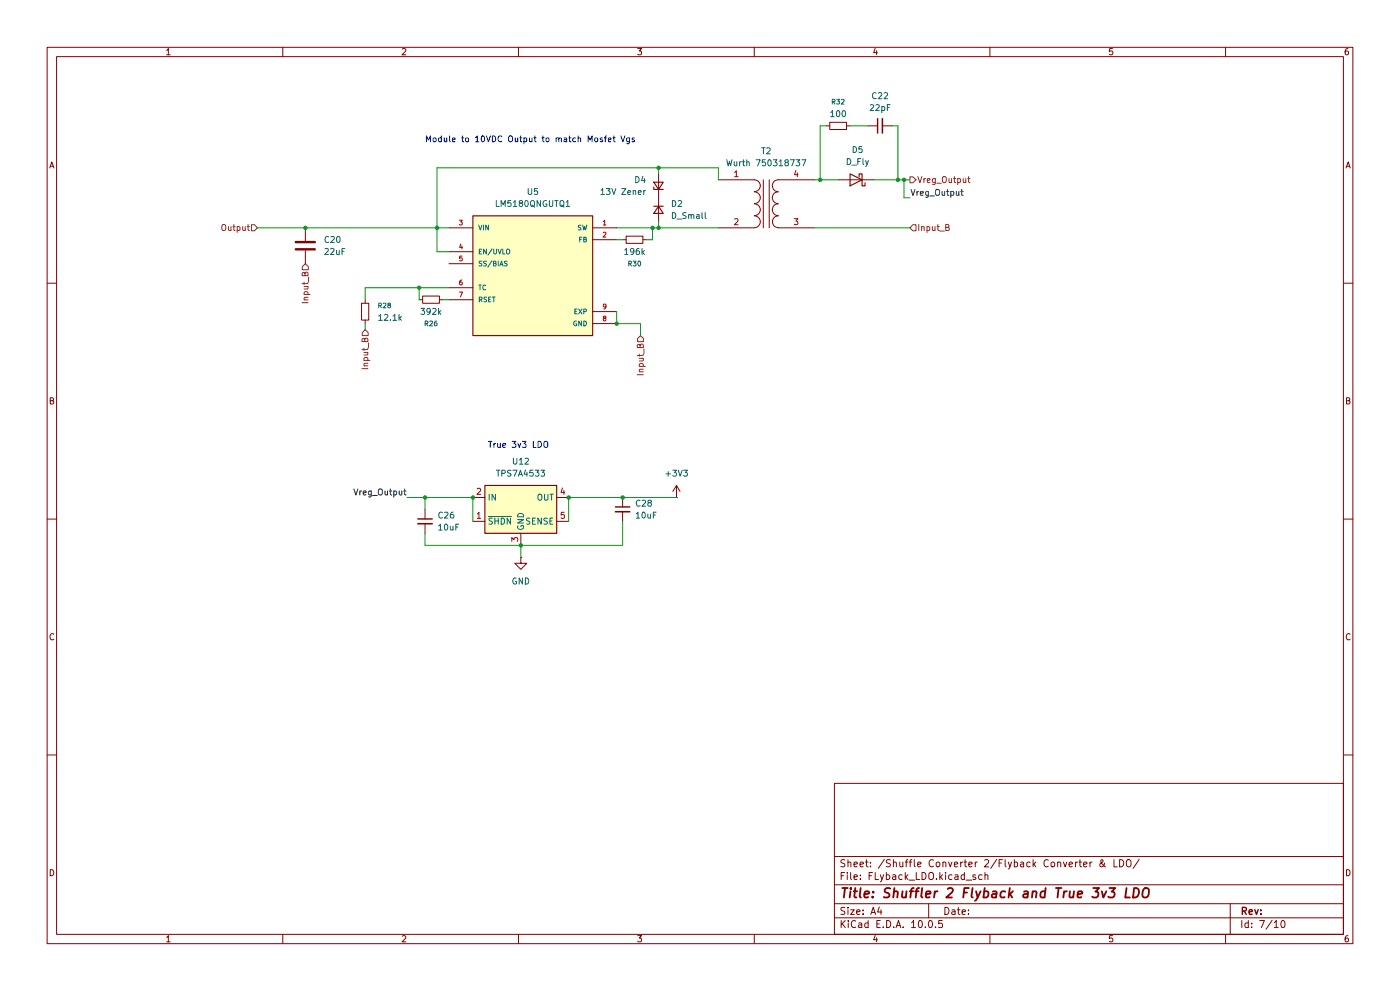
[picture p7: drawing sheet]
(kicad_sch
 (version 20260306)
 (generator "eeschema")
 (generator_version "10.0")
 (paper "A4")
 (title_block
  (title "Shuffler 2 Flyback and True 3v3 LDO"))
 (lib_symbols
  (symbol "Device:C"
   (pin_numbers (hide yes))
   (pin_names
    (offset 0.254)) (exclude_from_sim no) (in_bom yes) (on_board yes)
   (in_pos_files yes)
   (duplicate_pin_numbers_are_jumpers no)
   (property "Reference" "C" (at 0.635 2.54 0) (show_name no) (do_not_autoplace no) (effects (font (size 1.27 1.27)) (justify left)))
   (property "Value" "C" (at 0.635 -2.54 0) (show_name no) (do_not_autoplace no) (effects (font (size 1.27 1.27)) (justify left)))
   (property "Footprint" "" (at 0.9652 -3.81 0) (show_name no) (do_not_autoplace no) (hide yes) (effects (font (size 1.27 1.27))))
   (property "Datasheet" "" (at 0 0 0) (show_name no) (do_not_autoplace no) (hide yes) (effects (font (size 1.27 1.27))))
   (property "Description" "Unpolarized capacitor" (at 0 0 0) (show_name no) (do_not_autoplace no) (hide yes) (effects (font (size 1.27 1.27))))
   (symbol "C_0_1"
    (polyline (pts (xy -2.032 0.762) (xy 2.032 0.762)) (stroke (width 0.508) (type default)) (fill (type none)))
    (polyline (pts (xy -2.032 -0.762) (xy 2.032 -0.762)) (stroke (width 0.508) (type default)) (fill (type none))))
   (symbol "C_1_1"
    (pin passive line (at 0 3.81 270) (length 2.794) (name "" (effects (font (size 1.27 1.27)))) (number "1" (effects (font (size 1.27 1.27)))))
    (pin passive line (at 0 -3.81 90) (length 2.794) (name "" (effects (font (size 1.27 1.27)))) (number "2" (effects (font (size 1.27 1.27))))))
   (embedded_fonts no))
  (symbol "Device:C_Small"
   (pin_numbers (hide yes))
   (pin_names
    (offset 0.254) (hide yes)) (exclude_from_sim no) (in_bom yes) (on_board yes)
   (in_pos_files yes)
   (duplicate_pin_numbers_are_jumpers no)
   (property "Reference" "C" (at 0.254 1.778 0) (show_name no) (do_not_autoplace no) (effects (font (size 1.27 1.27)) (justify left)))
   (property "Value" "C_Small" (at 0.254 -2.032 0) (show_name no) (do_not_autoplace no) (effects (font (size 1.27 1.27)) (justify left)))
   (property "Footprint" "" (at 0 0 0) (show_name no) (do_not_autoplace no) (hide yes) (effects (font (size 1.27 1.27))))
   (property "Datasheet" "" (at 0 0 0) (show_name no) (do_not_autoplace no) (hide yes) (effects (font (size 1.27 1.27))))
   (property "Description" "Unpolarized capacitor, small symbol" (at 0 0 0) (show_name no) (do_not_autoplace no) (hide yes) (effects (font (size 1.27 1.27))))
   (symbol "C_Small_0_1"
    (polyline (pts (xy -1.524 0.508) (xy 1.524 0.508)) (stroke (width 0.3048) (type default)) (fill (type none)))
    (polyline (pts (xy -1.524 -0.508) (xy 1.524 -0.508)) (stroke (width 0.3302) (type default)) (fill (type none))))
   (symbol "C_Small_1_1"
    (pin passive line (at 0 2.54 270) (length 2.032) (name "" (effects (font (size 1.27 1.27)))) (number "1" (effects (font (size 1.27 1.27)))))
    (pin passive line (at 0 -2.54 90) (length 2.032) (name "" (effects (font (size 1.27 1.27)))) (number "2" (effects (font (size 1.27 1.27))))))
   (embedded_fonts no))
  (symbol "Device:D_Schottky"
   (pin_numbers (hide yes))
   (pin_names
    (offset 1.016) (hide yes)) (exclude_from_sim no) (in_bom yes) (on_board yes)
   (in_pos_files yes)
   (duplicate_pin_numbers_are_jumpers no)
   (property "Reference" "D" (at 0 2.54 0) (show_name no) (do_not_autoplace no) (effects (font (size 1.27 1.27))))
   (property "Value" "D_Schottky" (at 0 -2.54 0) (show_name no) (do_not_autoplace no) (effects (font (size 1.27 1.27))))
   (property "Footprint" "" (at 0 0 0) (show_name no) (do_not_autoplace no) (hide yes) (effects (font (size 1.27 1.27))))
   (property "Datasheet" "" (at 0 0 0) (show_name no) (do_not_autoplace no) (hide yes) (effects (font (size 1.27 1.27))))
   (property "Description" "Schottky diode" (at 0 0 0) (show_name no) (do_not_autoplace no) (hide yes) (effects (font (size 1.27 1.27))))
   (symbol "D_Schottky_0_1"
    (polyline (pts (xy -1.905 0.635) (xy -1.905 1.27) (xy -1.27 1.27) (xy -1.27 -1.27) (xy -0.635 -1.27) (xy -0.635 -0.635)) (stroke (width 0.254) (type default)) (fill (type none)))
    (polyline (pts (xy 1.27 1.27) (xy 1.27 -1.27) (xy -1.27 0) (xy 1.27 1.27)) (stroke (width 0.254) (type default)) (fill (type none)))
    (polyline (pts (xy 1.27 0) (xy -1.27 0)) (stroke (width 0) (type default)) (fill (type none))))
   (symbol "D_Schottky_1_1"
    (pin passive line (at -3.81 0 0) (length 2.54) (name "K" (effects (font (size 1.27 1.27)))) (number "1" (effects (font (size 1.27 1.27)))))
    (pin passive line (at 3.81 0 180) (length 2.54) (name "A" (effects (font (size 1.27 1.27)))) (number "2" (effects (font (size 1.27 1.27))))))
   (embedded_fonts no))
  (symbol "Device:D_Small"
   (pin_numbers (hide yes))
   (pin_names
    (offset 0.254) (hide yes)) (exclude_from_sim no) (in_bom yes) (on_board yes)
   (in_pos_files yes)
   (duplicate_pin_numbers_are_jumpers no)
   (property "Reference" "D" (at -1.27 2.032 0) (show_name no) (do_not_autoplace no) (effects (font (size 1.27 1.27)) (justify left)))
   (property "Value" "D_Small" (at -3.81 -2.032 0) (show_name no) (do_not_autoplace no) (effects (font (size 1.27 1.27)) (justify left)))
   (property "Footprint" "" (at 0 0 90) (show_name no) (do_not_autoplace no) (hide yes) (effects (font (size 1.27 1.27))))
   (property "Datasheet" "" (at 0 0 90) (show_name no) (do_not_autoplace no) (hide yes) (effects (font (size 1.27 1.27))))
   (property "Description" "Diode, small symbol" (at 0 0 0) (show_name no) (do_not_autoplace no) (hide yes) (effects (font (size 1.27 1.27))))
   (property "Sim.Device" "D" (at 0 0 0) (show_name no) (do_not_autoplace no) (hide yes) (effects (font (size 1.27 1.27))))
   (property "Sim.Pins" "1=K 2=A" (at 0 0 0) (show_name no) (do_not_autoplace no) (hide yes) (effects (font (size 1.27 1.27))))
   (symbol "D_Small_0_1"
    (polyline (pts (xy -0.762 0) (xy 0.762 0)) (stroke (width 0) (type default)) (fill (type none)))
    (polyline (pts (xy -0.762 -1.016) (xy -0.762 1.016)) (stroke (width 0.254) (type default)) (fill (type none)))
    (polyline (pts (xy 0.762 -1.016) (xy -0.762 0) (xy 0.762 1.016) (xy 0.762 -1.016)) (stroke (width 0.254) (type default)) (fill (type none))))
   (symbol "D_Small_1_1"
    (pin passive line (at -2.54 0 0) (length 1.778) (name "K" (effects (font (size 1.27 1.27)))) (number "1" (effects (font (size 1.27 1.27)))))
    (pin passive line (at 2.54 0 180) (length 1.778) (name "A" (effects (font (size 1.27 1.27)))) (number "2" (effects (font (size 1.27 1.27))))))
   (embedded_fonts no))
  (symbol "Device:D_Zener_Small"
   (pin_numbers (hide yes))
   (pin_names
    (offset 0.254) (hide yes)) (exclude_from_sim no) (in_bom yes) (on_board yes)
   (in_pos_files yes)
   (duplicate_pin_numbers_are_jumpers no)
   (property "Reference" "D" (at 0 2.286 0) (show_name no) (do_not_autoplace no) (effects (font (size 1.27 1.27))))
   (property "Value" "D_Zener_Small" (at 0 -2.286 0) (show_name no) (do_not_autoplace no) (effects (font (size 1.27 1.27))))
   (property "Footprint" "" (at 0 0 90) (show_name no) (do_not_autoplace no) (hide yes) (effects (font (size 1.27 1.27))))
   (property "Datasheet" "" (at 0 0 90) (show_name no) (do_not_autoplace no) (hide yes) (effects (font (size 1.27 1.27))))
   (property "Description" "Zener diode, small symbol" (at 0 0 0) (show_name no) (do_not_autoplace no) (hide yes) (effects (font (size 1.27 1.27))))
   (symbol "D_Zener_Small_0_1"
    (polyline (pts (xy -0.254 1.016) (xy -0.762 1.016) (xy -0.762 -1.016)) (stroke (width 0.254) (type default)) (fill (type none)))
    (polyline (pts (xy 0.762 1.016) (xy -0.762 0) (xy 0.762 -1.016) (xy 0.762 1.016)) (stroke (width 0.254) (type default)) (fill (type none)))
    (polyline (pts (xy 0.762 0) (xy -0.762 0)) (stroke (width 0) (type default)) (fill (type none))))
   (symbol "D_Zener_Small_1_1"
    (pin passive line (at -2.54 0 0) (length 1.778) (name "K" (effects (font (size 1.27 1.27)))) (number "1" (effects (font (size 1.27 1.27)))))
    (pin passive line (at 2.54 0 180) (length 1.778) (name "A" (effects (font (size 1.27 1.27)))) (number "2" (effects (font (size 1.27 1.27))))))
   (embedded_fonts no))
  (symbol "Device:R_Small"
   (pin_numbers (hide yes))
   (pin_names
    (offset 0.254) (hide yes)) (exclude_from_sim no) (in_bom yes) (on_board yes)
   (in_pos_files yes)
   (duplicate_pin_numbers_are_jumpers no)
   (property "Reference" "R" (at 0 0 90) (show_name no) (do_not_autoplace no) (effects (font (size 1.016 1.016))))
   (property "Value" "R_Small" (at 1.778 0 90) (show_name no) (do_not_autoplace no) (effects (font (size 1.27 1.27))))
   (property "Footprint" "" (at 0 0 0) (show_name no) (do_not_autoplace no) (hide yes) (effects (font (size 1.27 1.27))))
   (property "Datasheet" "" (at 0 0 0) (show_name no) (do_not_autoplace no) (hide yes) (effects (font (size 1.27 1.27))))
   (property "Description" "Resistor, small symbol" (at 0 0 0) (show_name no) (do_not_autoplace no) (hide yes) (effects (font (size 1.27 1.27))))
   (symbol "R_Small_0_1"
    (rectangle (start -0.762 1.778) (end 0.762 -1.778) (stroke (width 0.2032) (type default)) (fill (type none))))
   (symbol "R_Small_1_1"
    (pin passive line (at 0 2.54 270) (length 0.762) (name "" (effects (font (size 1.27 1.27)))) (number "1" (effects (font (size 1.27 1.27)))))
    (pin passive line (at 0 -2.54 90) (length 0.762) (name "" (effects (font (size 1.27 1.27)))) (number "2" (effects (font (size 1.27 1.27))))))
   (embedded_fonts no))
  (symbol "Device:Transformer_1P_1S"
   (pin_names
    (offset 1.016) (hide yes)) (exclude_from_sim no) (in_bom yes) (on_board yes)
   (in_pos_files yes)
   (duplicate_pin_numbers_are_jumpers no)
   (property "Reference" "T" (at 0 6.35 0) (show_name no) (do_not_autoplace no) (effects (font (size 1.27 1.27))))
   (property "Value" "Transformer_1P_1S" (at 0 -7.62 0) (show_name no) (do_not_autoplace no) (effects (font (size 1.27 1.27))))
   (property "Footprint" "" (at 0 0 0) (show_name no) (do_not_autoplace no) (hide yes) (effects (font (size 1.27 1.27))))
   (property "Datasheet" "" (at 0 0 0) (show_name no) (do_not_autoplace no) (hide yes) (effects (font (size 1.27 1.27))))
   (property "Description" "Transformer, single primary, single secondary" (at 0 0 0) (show_name no) (do_not_autoplace no) (hide yes) (effects (font (size 1.27 1.27))))
   (symbol "Transformer_1P_1S_0_1"
    (arc (start -1.27 3.81) (mid -1.656 2.9336) (end -2.54 2.5654) (stroke (width 0) (type default)) (fill (type none)))
    (arc (start -1.27 1.27) (mid -1.656 0.3936) (end -2.54 0.0254) (stroke (width 0) (type default)) (fill (type none)))
    (arc (start -1.27 -1.27) (mid -1.656 -2.1464) (end -2.54 -2.5146) (stroke (width 0) (type default)) (fill (type none)))
    (arc (start -1.27 -3.81) (mid -1.656 -4.6864) (end -2.54 -5.0546) (stroke (width 0) (type default)) (fill (type none)))
    (arc (start -2.54 5.08) (mid -1.642 4.708) (end -1.27 3.81) (stroke (width 0) (type default)) (fill (type none)))
    (arc (start -2.54 2.54) (mid -1.642 2.168) (end -1.27 1.27) (stroke (width 0) (type default)) (fill (type none)))
    (arc (start -2.54 0) (mid -1.642 -0.372) (end -1.27 -1.27) (stroke (width 0) (type default)) (fill (type none)))
    (arc (start -2.54 -2.54) (mid -1.642 -2.912) (end -1.27 -3.81) (stroke (width 0) (type default)) (fill (type none)))
    (polyline (pts (xy -0.635 5.08) (xy -0.635 -5.08)) (stroke (width 0) (type default)) (fill (type none)))
    (polyline (pts (xy 0.635 -5.08) (xy 0.635 5.08)) (stroke (width 0) (type default)) (fill (type none)))
    (arc (start 1.2954 3.81) (mid 1.6457 4.7117) (end 2.54 5.08) (stroke (width 0) (type default)) (fill (type none)))
    (arc (start 1.2954 1.27) (mid 1.6457 2.1717) (end 2.54 2.54) (stroke (width 0) (type default)) (fill (type none)))
    (arc (start 1.2954 -1.27) (mid 1.6457 -0.3683) (end 2.54 0) (stroke (width 0) (type default)) (fill (type none)))
    (arc (start 2.54 2.5654) (mid 1.6599 2.9299) (end 1.2954 3.81) (stroke (width 0) (type default)) (fill (type none)))
    (arc (start 2.54 0.0254) (mid 1.6599 0.3899) (end 1.2954 1.27) (stroke (width 0) (type default)) (fill (type none)))
    (arc (start 2.54 -2.5146) (mid 1.6599 -2.1501) (end 1.2954 -1.27) (stroke (width 0) (type default)) (fill (type none)))
    (arc (start 1.3208 -3.81) (mid 1.6711 -2.9085) (end 2.5654 -2.54) (stroke (width 0) (type default)) (fill (type none)))
    (arc (start 2.5654 -5.0546) (mid 1.6851 -4.6902) (end 1.3208 -3.81) (stroke (width 0) (type default)) (fill (type none))))
   (symbol "Transformer_1P_1S_1_1"
    (pin passive line (at -10.16 5.08 0) (length 7.62) (name "AA" (effects (font (size 1.27 1.27)))) (number "1" (effects (font (size 1.27 1.27)))))
    (pin passive line (at -10.16 -5.08 0) (length 7.62) (name "AB" (effects (font (size 1.27 1.27)))) (number "2" (effects (font (size 1.27 1.27)))))
    (pin passive line (at 10.16 -5.08 180) (length 7.62) (name "SA" (effects (font (size 1.27 1.27)))) (number "3" (effects (font (size 1.27 1.27)))))
    (pin passive line (at 10.16 5.08 180) (length 7.62) (name "SB" (effects (font (size 1.27 1.27)))) (number "4" (effects (font (size 1.27 1.27))))))
   (embedded_fonts no))
  (symbol "LM5180QNGUTQ1:LM5180QNGUTQ1"
   (pin_names
    (offset 1.016)) (exclude_from_sim no) (in_bom yes) (on_board yes)
   (in_pos_files yes)
   (duplicate_pin_numbers_are_jumpers no)
   (property "Reference" "U" (at -12.7 13.97 0) (show_name no) (do_not_autoplace no) (effects (font (size 1.27 1.27)) (justify left bottom)))
   (property "Value" "LM5180QNGUTQ1" (at -12.7 -13.97 0) (show_name no) (do_not_autoplace no) (effects (font (size 1.27 1.27)) (justify left top)))
   (property "Footprint" "LM5180QNGUTQ1:SON80P400X400X80-9N" (at 0 0 0) (show_name no) (do_not_autoplace no) (hide yes) (effects (font (size 1.27 1.27)) (justify bottom)))
   (property "Datasheet" "" (at 0 0 0) (show_name no) (do_not_autoplace no) (hide yes) (effects (font (size 1.27 1.27))))
   (property "Description" "Automotive 65-VIN no-opto flyback converter with 100-V, 1.5-A integrated MOSFET" (at 0 0 0) (show_name no) (do_not_autoplace no) (hide yes) (effects (font (size 1.27 1.27)) (justify bottom)))
   (property "MF" "Texas Instruments" (at 0 0 0) (show_name no) (do_not_autoplace no) (hide yes) (effects (font (size 1.27 1.27)) (justify bottom)))
   (property "MAXIMUM_PACKAGE_HEIGHT" "0.8 mm" (at 0 0 0) (show_name no) (do_not_autoplace no) (hide yes) (effects (font (size 1.27 1.27)) (justify bottom)))
   (property "Package" "WSON-8 Texas Instruments" (at 0 0 0) (show_name no) (do_not_autoplace no) (hide yes) (effects (font (size 1.27 1.27)) (justify bottom)))
   (property "Price" "None" (at 0 0 0) (show_name no) (do_not_autoplace no) (hide yes) (effects (font (size 1.27 1.27)) (justify bottom)))
   (property "Check_prices" "https://www.snapeda.com/parts/LM5180QNGUTQ1/Texas+Instruments/view-part/?ref=eda" (at 0 0 0) (show_name no) (do_not_autoplace no) (hide yes) (effects (font (size 1.27 1.27)) (justify bottom)))
   (property "STANDARD" "IPC 7351B" (at 0 0 0) (show_name no) (do_not_autoplace no) (hide yes) (effects (font (size 1.27 1.27)) (justify bottom)))
   (property "PARTREV" "A" (at 0 0 0) (show_name no) (do_not_autoplace no) (hide yes) (effects (font (size 1.27 1.27)) (justify bottom)))
   (property "SnapEDA_Link" "https://www.snapeda.com/parts/LM5180QNGUTQ1/Texas+Instruments/view-part/?ref=snap" (at 0 0 0) (show_name no) (do_not_autoplace no) (hide yes) (effects (font (size 1.27 1.27)) (justify bottom)))
   (property "MP" "LM5180QNGUTQ1" (at 0 0 0) (show_name no) (do_not_autoplace no) (hide yes) (effects (font (size 1.27 1.27)) (justify bottom)))
   (property "Availability" "In Stock" (at 0 0 0) (show_name no) (do_not_autoplace no) (hide yes) (effects (font (size 1.27 1.27)) (justify bottom)))
   (property "MANUFACTURER" "Texas Instruments" (at 0 0 0) (show_name no) (do_not_autoplace no) (hide yes) (effects (font (size 1.27 1.27)) (justify bottom)))
   (symbol "LM5180QNGUTQ1_0_0"
    (rectangle (start -12.7 -12.7) (end 12.7 12.7) (stroke (width 0.254) (type default)) (fill (type background)))
    (pin output line (at 17.78 10.16 180) (length 5.08) (name "SW" (effects (font (size 1.016 1.016)))) (number "1" (effects (font (size 1.016 1.016)))))
    (pin input line (at 17.78 7.62 180) (length 5.08) (name "FB" (effects (font (size 1.016 1.016)))) (number "2" (effects (font (size 1.016 1.016)))))
    (pin input line (at -17.78 10.16 0) (length 5.08) (name "VIN" (effects (font (size 1.016 1.016)))) (number "3" (effects (font (size 1.016 1.016)))))
    (pin input line (at -17.78 5.08 0) (length 5.08) (name "EN/UVLO" (effects (font (size 1.016 1.016)))) (number "4" (effects (font (size 1.016 1.016)))))
    (pin input line (at -17.78 2.54 0) (length 5.08) (name "SS/BIAS" (effects (font (size 1.016 1.016)))) (number "5" (effects (font (size 1.016 1.016)))))
    (pin passive line (at -17.78 -2.54 0) (length 5.08) (name "TC" (effects (font (size 1.016 1.016)))) (number "6" (effects (font (size 1.016 1.016)))))
    (pin passive line (at -17.78 -5.08 0) (length 5.08) (name "RSET" (effects (font (size 1.016 1.016)))) (number "7" (effects (font (size 1.016 1.016)))))
    (pin power_in line (at 17.78 -10.16 180) (length 5.08) (name "GND" (effects (font (size 1.016 1.016)))) (number "8" (effects (font (size 1.016 1.016)))))
    (pin power_in line (at 17.78 -7.62 180) (length 5.08) (name "EXP" (effects (font (size 1.016 1.016)))) (number "9" (effects (font (size 1.016 1.016))))))
   (embedded_fonts no))
  (symbol "Regulator_Linear:TPS7A45xxKTT" (exclude_from_sim no) (in_bom yes) (on_board yes)
   (in_pos_files yes)
   (duplicate_pin_numbers_are_jumpers no)
   (property "Reference" "U" (at -6.35 6.35 0) (show_name no) (do_not_autoplace no) (effects (font (size 1.27 1.27))))
   (property "Value" "TPS7A45xxKTT" (at 0 6.35 0) (show_name no) (do_not_autoplace no) (effects (font (size 1.27 1.27)) (justify left)))
   (property "Footprint" "Package_TO_SOT_SMD:TO-263-5_TabPin3" (at 0 0 0) (show_name no) (do_not_autoplace no) (hide yes) (effects (font (size 1.27 1.27))))
   (property "Datasheet" "https://www.ti.com/lit/ds/symlink/tps7a45.pdf" (at 0 0 0) (show_name no) (do_not_autoplace no) (hide yes) (effects (font (size 1.27 1.27))))
   (property "Description" "Low-Noise Fast-Transient-Response 1.5A LDO Regulator, Fixed Output, Vin = 20V max, eN = 35 μVrms, TO-263-5 (D2PAK)" (at 0 0 0) (show_name no) (do_not_autoplace no) (hide yes) (effects (font (size 1.27 1.27))))
   (symbol "TPS7A45xxKTT_0_1"
    (rectangle (start -7.62 5.08) (end 7.62 -5.08) (stroke (width 0.254) (type default)) (fill (type background))))
   (symbol "TPS7A45xxKTT_1_1"
    (pin input line (at -10.16 -2.54 0) (length 2.54) (name "~{SHDN}" (effects (font (size 1.27 1.27)))) (number "1" (effects (font (size 1.27 1.27)))))
    (pin power_in line (at -10.16 2.54 0) (length 2.54) (name "IN" (effects (font (size 1.27 1.27)))) (number "2" (effects (font (size 1.27 1.27)))))
    (pin power_in line (at 0 -7.62 90) (length 2.54) (name "GND" (effects (font (size 1.27 1.27)))) (number "3" (effects (font (size 1.27 1.27)))))
    (pin power_out line (at 10.16 2.54 180) (length 2.54) (name "OUT" (effects (font (size 1.27 1.27)))) (number "4" (effects (font (size 1.27 1.27)))))
    (pin input line (at 10.16 -2.54 180) (length 2.54) (name "SENSE" (effects (font (size 1.27 1.27)))) (number "5" (effects (font (size 1.27 1.27))))))
   (embedded_fonts no))
  (symbol "power:+3V3"
   (power global)
   (pin_numbers (hide yes))
   (pin_names
    (offset 0) (hide yes)) (exclude_from_sim no) (in_bom yes) (on_board yes)
   (in_pos_files yes)
   (duplicate_pin_numbers_are_jumpers no)
   (property "Reference" "#PWR" (at 0 -3.81 0) (show_name no) (do_not_autoplace no) (hide yes) (effects (font (size 1.27 1.27))))
   (property "Value" "+3V3" (at 0 3.556 0) (show_name no) (do_not_autoplace no) (effects (font (size 1.27 1.27))))
   (property "Footprint" "" (at 0 0 0) (show_name no) (do_not_autoplace no) (hide yes) (effects (font (size 1.27 1.27))))
   (property "Datasheet" "" (at 0 0 0) (show_name no) (do_not_autoplace no) (hide yes) (effects (font (size 1.27 1.27))))
   (property "Description" "Power symbol creates a global label with name \"+3V3\"" (at 0 0 0) (show_name no) (do_not_autoplace no) (hide yes) (effects (font (size 1.27 1.27))))
   (symbol "+3V3_0_1"
    (polyline (pts (xy -0.762 1.27) (xy 0 2.54)) (stroke (width 0) (type default)) (fill (type none)))
    (polyline (pts (xy 0 2.54) (xy 0.762 1.27)) (stroke (width 0) (type default)) (fill (type none)))
    (polyline (pts (xy 0 0) (xy 0 2.54)) (stroke (width 0) (type default)) (fill (type none))))
   (symbol "+3V3_1_1"
    (pin power_in line (at 0 0 90) (length 0) (name "" (effects (font (size 1.27 1.27)))) (number "1" (effects (font (size 1.27 1.27))))))
   (embedded_fonts no))
  (symbol "power:GND"
   (power global)
   (pin_numbers (hide yes))
   (pin_names
    (offset 0) (hide yes)) (exclude_from_sim no) (in_bom yes) (on_board yes)
   (in_pos_files yes)
   (duplicate_pin_numbers_are_jumpers no)
   (property "Reference" "#PWR" (at 0 -6.35 0) (show_name no) (do_not_autoplace no) (hide yes) (effects (font (size 1.27 1.27))))
   (property "Value" "GND" (at 0 -3.81 0) (show_name no) (do_not_autoplace no) (effects (font (size 1.27 1.27))))
   (property "Footprint" "" (at 0 0 0) (show_name no) (do_not_autoplace no) (hide yes) (effects (font (size 1.27 1.27))))
   (property "Datasheet" "" (at 0 0 0) (show_name no) (do_not_autoplace no) (hide yes) (effects (font (size 1.27 1.27))))
   (property "Description" "Power symbol creates a global label with name \"GND\" , ground" (at 0 0 0) (show_name no) (do_not_autoplace no) (hide yes) (effects (font (size 1.27 1.27))))
   (symbol "GND_0_1"
    (polyline (pts (xy 0 0) (xy 0 -1.27) (xy 1.27 -1.27) (xy 0 -2.54) (xy -1.27 -1.27) (xy 0 -1.27)) (stroke (width 0) (type default)) (fill (type none))))
   (symbol "GND_1_1"
    (pin power_in line (at 0 0 270) (length 0) (name "" (effects (font (size 1.27 1.27)))) (number "1" (effects (font (size 1.27 1.27))))))
   (embedded_fonts no)))
 (text "Module to 10VDC Output to match Mosfet Vgs\n"
  (exclude_from_sim no)
  (at 112.522 29.718 0)
  (effects (font (size 1.27 1.27))))
 (text "True 3v3 LDO\n"
  (exclude_from_sim no)
  (at 109.982 94.488 0)
  (effects (font (size 1.27 1.27))))
 (junction
  (at 120.65 105.41)
  (diameter 0)
  (color 0 0 0 0))
 (junction
  (at 132.08 105.41)
  (diameter 0)
  (color 0 0 0 0))
 (junction
  (at 190.5 38.1)
  (diameter 0)
  (color 0 0 0 0))
 (junction
  (at 130.81 68.58)
  (diameter 0)
  (color 0 0 0 0))
 (junction
  (at 64.77 48.26)
  (diameter 0)
  (color 0 0 0 0))
 (junction
  (at 138.43 48.26)
  (diameter 0)
  (color 0 0 0 0))
 (junction
  (at 139.7 48.26)
  (diameter 0)
  (color 0 0 0 0))
 (junction
  (at 92.71 48.26)
  (diameter 0)
  (color 0 0 0 0))
 (junction
  (at 90.17 105.41)
  (diameter 0)
  (color 0 0 0 0))
 (junction
  (at 110.49 115.57)
  (diameter 0)
  (color 0 0 0 0))
 (junction
  (at 139.7 35.56)
  (diameter 0)
  (color 0 0 0 0))
 (junction
  (at 88.9 60.96)
  (diameter 0)
  (color 0 0 0 0))
 (junction
  (at 100.33 105.41)
  (diameter 0)
  (color 0 0 0 0))
 (junction
  (at 191.77 38.1)
  (diameter 0)
  (color 0 0 0 0))
 (junction
  (at 173.99 38.1)
  (diameter 0)
  (color 0 0 0 0))
 (wire
  (pts (xy 152.4 38.1) (xy 152.4 35.56))
  (stroke (width 0) (type default)))
 (wire
  (pts (xy 190.5 38.1) (xy 190.5 26.67))
  (stroke (width 0) (type default)))
 (wire
  (pts (xy 138.43 50.8) (xy 138.43 48.26))
  (stroke (width 0) (type default)))
 (wire
  (pts (xy 191.77 41.91) (xy 193.04 41.91))
  (stroke (width 0) (type default)))
 (wire
  (pts (xy 180.34 26.67) (xy 184.15 26.67))
  (stroke (width 0) (type default)))
 (wire
  (pts (xy 86.36 105.41) (xy 90.17 105.41))
  (stroke (width 0) (type default)))
 (wire
  (pts (xy 93.98 63.5) (xy 95.25 63.5))
  (stroke (width 0) (type default)))
 (wire
  (pts (xy 77.47 68.58) (xy 77.47 69.85))
  (stroke (width 0) (type default)))
 (wire
  (pts (xy 90.17 113.03) (xy 90.17 115.57))
  (stroke (width 0) (type default)))
 (wire
  (pts (xy 130.81 68.58) (xy 135.89 68.58))
  (stroke (width 0) (type default)))
 (wire
  (pts (xy 130.81 48.26) (xy 138.43 48.26))
  (stroke (width 0) (type default)))
 (wire
  (pts (xy 90.17 105.41) (xy 100.33 105.41))
  (stroke (width 0) (type default)))
 (wire
  (pts (xy 130.81 50.8) (xy 132.08 50.8))
  (stroke (width 0) (type default)))
 (wire
  (pts (xy 88.9 60.96) (xy 95.25 60.96))
  (stroke (width 0) (type default)))
 (wire
  (pts (xy 77.47 60.96) (xy 88.9 60.96))
  (stroke (width 0) (type default)))
 (wire
  (pts (xy 135.89 68.58) (xy 135.89 71.12))
  (stroke (width 0) (type default)))
 (wire
  (pts (xy 173.99 38.1) (xy 177.8 38.1))
  (stroke (width 0) (type default)))
 (wire
  (pts (xy 138.43 48.26) (xy 139.7 48.26))
  (stroke (width 0) (type default)))
 (wire
  (pts (xy 173.99 26.67) (xy 173.99 38.1))
  (stroke (width 0) (type default)))
 (wire
  (pts (xy 130.81 66.04) (xy 130.81 68.58))
  (stroke (width 0) (type default)))
 (wire
  (pts (xy 173.99 38.1) (xy 172.72 38.1))
  (stroke (width 0) (type default)))
 (wire
  (pts (xy 172.72 48.26) (xy 193.04 48.26))
  (stroke (width 0) (type default)))
 (wire
  (pts (xy 173.99 26.67) (xy 175.26 26.67))
  (stroke (width 0) (type default)))
 (wire
  (pts (xy 185.42 38.1) (xy 190.5 38.1))
  (stroke (width 0) (type default)))
 (wire
  (pts (xy 139.7 35.56) (xy 139.7 36.83))
  (stroke (width 0) (type default)))
 (wire
  (pts (xy 120.65 105.41) (xy 132.08 105.41))
  (stroke (width 0) (type default)))
 (wire
  (pts (xy 190.5 38.1) (xy 191.77 38.1))
  (stroke (width 0) (type default)))
 (wire
  (pts (xy 77.47 60.96) (xy 77.47 63.5))
  (stroke (width 0) (type default)))
 (wire
  (pts (xy 95.25 53.34) (xy 92.71 53.34))
  (stroke (width 0) (type default)))
 (wire
  (pts (xy 190.5 26.67) (xy 189.23 26.67))
  (stroke (width 0) (type default)))
 (wire
  (pts (xy 64.77 48.26) (xy 92.71 48.26))
  (stroke (width 0) (type default)))
 (wire
  (pts (xy 137.16 50.8) (xy 138.43 50.8))
  (stroke (width 0) (type default)))
 (wire
  (pts (xy 132.08 105.41) (xy 143.51 105.41))
  (stroke (width 0) (type default)))
 (wire
  (pts (xy 92.71 35.56) (xy 139.7 35.56))
  (stroke (width 0) (type default)))
 (wire
  (pts (xy 54.61 48.26) (xy 64.77 48.26))
  (stroke (width 0) (type default)))
 (wire
  (pts (xy 191.77 38.1) (xy 193.04 38.1))
  (stroke (width 0) (type default)))
 (wire
  (pts (xy 88.9 60.96) (xy 88.9 63.5))
  (stroke (width 0) (type default)))
 (wire
  (pts (xy 92.71 48.26) (xy 92.71 53.34))
  (stroke (width 0) (type default)))
 (wire
  (pts (xy 90.17 105.41) (xy 90.17 107.95))
  (stroke (width 0) (type default)))
 (wire
  (pts (xy 132.08 115.57) (xy 110.49 115.57))
  (stroke (width 0) (type default)))
 (wire
  (pts (xy 191.77 38.1) (xy 191.77 41.91))
  (stroke (width 0) (type default)))
 (wire
  (pts (xy 139.7 35.56) (xy 152.4 35.56))
  (stroke (width 0) (type default)))
 (wire
  (pts (xy 90.17 115.57) (xy 110.49 115.57))
  (stroke (width 0) (type default)))
 (wire
  (pts (xy 92.71 48.26) (xy 95.25 48.26))
  (stroke (width 0) (type default)))
 (wire
  (pts (xy 120.65 105.41) (xy 120.65 110.49))
  (stroke (width 0) (type default)))
 (wire
  (pts (xy 139.7 48.26) (xy 139.7 46.99))
  (stroke (width 0) (type default)))
 (wire
  (pts (xy 92.71 48.26) (xy 92.71 35.56))
  (stroke (width 0) (type default)))
 (wire
  (pts (xy 139.7 48.26) (xy 152.4 48.26))
  (stroke (width 0) (type default)))
 (wire
  (pts (xy 100.33 110.49) (xy 100.33 105.41))
  (stroke (width 0) (type default)))
 (wire
  (pts (xy 110.49 115.57) (xy 110.49 118.11))
  (stroke (width 0) (type default)))
 (wire
  (pts (xy 132.08 110.49) (xy 132.08 115.57))
  (stroke (width 0) (type default)))
 (label "Vreg_Output"
  (at 193.04 41.91 0)
  (effects (font (size 1.27 1.27)) (justify left bottom)))
 (label "Vreg_Output"
  (at 86.36 105.41 180)
  (effects (font (size 1.27 1.27)) (justify right bottom)))
 (hierarchical_label "Input_B"
  (shape input)
  (at 64.77 55.88 270)
  (effects (font (size 1.27 1.27)) (justify right)))
 (hierarchical_label "Output"
  (shape input)
  (at 54.61 48.26 180)
  (effects (font (size 1.27 1.27)) (justify right)))
 (hierarchical_label "Input_B"
  (shape input)
  (at 77.47 69.85 270)
  (effects (font (size 1.27 1.27)) (justify right)))
 (hierarchical_label "Input_B"
  (shape input)
  (at 193.04 48.26 0)
  (effects (font (size 1.27 1.27)) (justify left)))
 (hierarchical_label "Vreg_Output"
  (shape output)
  (at 193.04 38.1 0)
  (effects (font (size 1.27 1.27)) (justify left)))
 (hierarchical_label "Input_B"
  (shape input)
  (at 135.89 71.12 270)
  (effects (font (size 1.27 1.27)) (justify right)))
 (symbol
  (lib_id "Device:C")
  (at 64.77 52.07 0)
  (unit 1)
  (body_style 1)
  (exclude_from_sim no)
  (in_bom yes)
  (on_board yes)
  (in_pos_files yes)
  (dnp no)
  (fields_autoplaced yes)
  (property "Reference" "C20" (at 68.58 50.7999 0) (show_name no) (do_not_autoplace no) (effects (font (size 1.27 1.27)) (justify left)))
  (property "Value" "22uF" (at 68.58 53.3399 0) (show_name no) (do_not_autoplace no) (effects (font (size 1.27 1.27)) (justify left)))
  (property "Footprint" "" (at 65.7352 55.88 0) (hide yes) (show_name no) (do_not_autoplace no) (effects (font (size 1.27 1.27))))
  (property "Datasheet" "" (at 64.77 52.07 0) (hide yes) (show_name no) (do_not_autoplace no) (effects (font (size 1.27 1.27))))
  (property "Description" "Unpolarized capacitor" (at 64.77 52.07 0) (hide yes) (show_name no) (do_not_autoplace no) (effects (font (size 1.27 1.27))))
  (pin "2")
  (pin "1")
  (instances (project "Version 0 project" (path "" (reference "C20") (unit 1)))))
 (symbol
  (lib_id "Device:C_Small")
  (at 132.08 107.95 0)
  (unit 1)
  (body_style 1)
  (exclude_from_sim no)
  (in_bom yes)
  (on_board yes)
  (in_pos_files yes)
  (dnp no)
  (fields_autoplaced yes)
  (property "Reference" "C28" (at 134.62 106.6862 0) (show_name no) (do_not_autoplace no) (effects (font (size 1.27 1.27)) (justify left)))
  (property "Value" "10uF" (at 134.62 109.2262 0) (show_name no) (do_not_autoplace no) (effects (font (size 1.27 1.27)) (justify left)))
  (property "Footprint" "" (at 132.08 107.95 0) (hide yes) (show_name no) (do_not_autoplace no) (effects (font (size 1.27 1.27))))
  (property "Datasheet" "" (at 132.08 107.95 0) (hide yes) (show_name no) (do_not_autoplace no) (effects (font (size 1.27 1.27))))
  (property "Description" "Unpolarized capacitor, small symbol" (at 132.08 107.95 0) (hide yes) (show_name no) (do_not_autoplace no) (effects (font (size 1.27 1.27))))
  (pin "1")
  (pin "2")
  (instances (project "Version 0 project" (path "" (reference "C28") (unit 1)))))
 (symbol
  (lib_id "Device:R_Small")
  (at 91.44 63.5 90)
  (unit 1)
  (body_style 1)
  (exclude_from_sim no)
  (in_bom yes)
  (on_board yes)
  (in_pos_files yes)
  (dnp no)
  (property "Reference" "R26" (at 91.44 68.58 90) (show_name no) (do_not_autoplace no) (effects (font (size 1.016 1.016))))
  (property "Value" "392k" (at 91.44 66.04 90) (show_name no) (do_not_autoplace no) (effects (font (size 1.27 1.27))))
  (property "Footprint" "" (at 91.44 63.5 0) (hide yes) (show_name no) (do_not_autoplace no) (effects (font (size 1.27 1.27))))
  (property "Datasheet" "" (at 91.44 63.5 0) (hide yes) (show_name no) (do_not_autoplace no) (effects (font (size 1.27 1.27))))
  (property "Description" "Resistor, small symbol" (at 91.44 63.5 0) (hide yes) (show_name no) (do_not_autoplace no) (effects (font (size 1.27 1.27))))
  (pin "1")
  (pin "2")
  (instances (project "Version 0 project" (path "" (reference "R26") (unit 1)))))
 (symbol
  (lib_id "power:GND")
  (at 110.49 118.11 0)
  (unit 1)
  (body_style 1)
  (exclude_from_sim no)
  (in_bom yes)
  (on_board yes)
  (in_pos_files yes)
  (dnp no)
  (fields_autoplaced yes)
  (property "Reference" "#PWR02" (at 110.49 124.46 0) (hide yes) (show_name no) (do_not_autoplace no) (effects (font (size 1.27 1.27))))
  (property "Value" "GND" (at 110.49 123.19 0) (show_name no) (do_not_autoplace no) (effects (font (size 1.27 1.27))))
  (property "Footprint" "" (at 110.49 118.11 0) (hide yes) (show_name no) (do_not_autoplace no) (effects (font (size 1.27 1.27))))
  (property "Datasheet" "" (at 110.49 118.11 0) (hide yes) (show_name no) (do_not_autoplace no) (effects (font (size 1.27 1.27))))
  (property "Description" "Power symbol creates a global label with name \"GND\" , ground" (at 110.49 118.11 0) (hide yes) (show_name no) (do_not_autoplace no) (effects (font (size 1.27 1.27))))
  (pin "1")
  (instances (project "Version 0 project" (path "" (reference "#PWR02") (unit 1)))))
 (symbol
  (lib_id "Device:C_Small")
  (at 186.69 26.67 90)
  (unit 1)
  (body_style 1)
  (exclude_from_sim no)
  (in_bom yes)
  (on_board yes)
  (in_pos_files yes)
  (dnp no)
  (fields_autoplaced yes)
  (property "Reference" "C22" (at 186.6963 20.32 90) (show_name no) (do_not_autoplace no) (effects (font (size 1.27 1.27))))
  (property "Value" "22pF" (at 186.6963 22.86 90) (show_name no) (do_not_autoplace no) (effects (font (size 1.27 1.27))))
  (property "Footprint" "" (at 186.69 26.67 0) (hide yes) (show_name no) (do_not_autoplace no) (effects (font (size 1.27 1.27))))
  (property "Datasheet" "" (at 186.69 26.67 0) (hide yes) (show_name no) (do_not_autoplace no) (effects (font (size 1.27 1.27))))
  (property "Description" "Unpolarized capacitor, small symbol" (at 186.69 26.67 0) (hide yes) (show_name no) (do_not_autoplace no) (effects (font (size 1.27 1.27))))
  (pin "2")
  (pin "1")
  (instances (project "Version 0 project" (path "" (reference "C22") (unit 1)))))
 (symbol
  (lib_id "Device:R_Small")
  (at 177.8 26.67 90)
  (mirror x)
  (unit 1)
  (body_style 1)
  (exclude_from_sim no)
  (in_bom yes)
  (on_board yes)
  (in_pos_files yes)
  (dnp no)
  (property "Reference" "R32" (at 177.8 21.59 90) (show_name no) (do_not_autoplace no) (effects (font (size 1.016 1.016))))
  (property "Value" "100" (at 177.8 24.13 90) (show_name no) (do_not_autoplace no) (effects (font (size 1.27 1.27))))
  (property "Footprint" "" (at 177.8 26.67 0) (hide yes) (show_name no) (do_not_autoplace no) (effects (font (size 1.27 1.27))))
  (property "Datasheet" "" (at 177.8 26.67 0) (hide yes) (show_name no) (do_not_autoplace no) (effects (font (size 1.27 1.27))))
  (property "Description" "Resistor, small symbol" (at 177.8 26.67 0) (hide yes) (show_name no) (do_not_autoplace no) (effects (font (size 1.27 1.27))))
  (pin "1")
  (pin "2")
  (instances (project "Version 0 project" (path "" (reference "R32") (unit 1)))))
 (symbol
  (lib_id "Device:D_Small")
  (at 139.7 44.45 270)
  (unit 1)
  (body_style 1)
  (exclude_from_sim no)
  (in_bom yes)
  (on_board yes)
  (in_pos_files yes)
  (dnp no)
  (fields_autoplaced yes)
  (property "Reference" "D2" (at 142.24 43.1799 90) (show_name no) (do_not_autoplace no) (effects (font (size 1.27 1.27)) (justify left)))
  (property "Value" "D_Small" (at 142.24 45.7199 90) (show_name no) (do_not_autoplace no) (effects (font (size 1.27 1.27)) (justify left)))
  (property "Footprint" "" (at 139.7 44.45 90) (hide yes) (show_name no) (do_not_autoplace no) (effects (font (size 1.27 1.27))))
  (property "Datasheet" "" (at 139.7 44.45 90) (hide yes) (show_name no) (do_not_autoplace no) (effects (font (size 1.27 1.27))))
  (property "Description" "Diode, small symbol" (at 139.7 44.45 0) (hide yes) (show_name no) (do_not_autoplace no) (effects (font (size 1.27 1.27))))
  (property "Sim.Device" "D" (at 139.7 44.45 0) (hide yes) (show_name no) (do_not_autoplace no) (effects (font (size 1.27 1.27))))
  (property "Sim.Pins" "1=K 2=A" (at 139.7 44.45 0) (hide yes) (show_name no) (do_not_autoplace no) (effects (font (size 1.27 1.27))))
  (pin "2")
  (pin "1")
  (instances (project "Version 0 project" (path "" (reference "D2") (unit 1)))))
 (symbol
  (lib_id "Device:R_Small")
  (at 77.47 66.04 0)
  (unit 1)
  (body_style 1)
  (exclude_from_sim no)
  (in_bom yes)
  (on_board yes)
  (in_pos_files yes)
  (dnp no)
  (fields_autoplaced yes)
  (property "Reference" "R28" (at 80.01 64.7699 0) (show_name no) (do_not_autoplace no) (effects (font (size 1.016 1.016)) (justify left)))
  (property "Value" "12.1k" (at 80.01 67.3099 0) (show_name no) (do_not_autoplace no) (effects (font (size 1.27 1.27)) (justify left)))
  (property "Footprint" "" (at 77.47 66.04 0) (hide yes) (show_name no) (do_not_autoplace no) (effects (font (size 1.27 1.27))))
  (property "Datasheet" "" (at 77.47 66.04 0) (hide yes) (show_name no) (do_not_autoplace no) (effects (font (size 1.27 1.27))))
  (property "Description" "Resistor, small symbol" (at 77.47 66.04 0) (hide yes) (show_name no) (do_not_autoplace no) (effects (font (size 1.27 1.27))))
  (pin "1")
  (pin "2")
  (instances (project "Version 0 project" (path "" (reference "R28") (unit 1)))))
 (symbol
  (lib_id "power:+3V3")
  (at 143.51 105.41 0)
  (unit 1)
  (body_style 1)
  (exclude_from_sim no)
  (in_bom yes)
  (on_board yes)
  (in_pos_files yes)
  (dnp no)
  (fields_autoplaced yes)
  (property "Reference" "#PWR06" (at 143.51 109.22 0) (hide yes) (show_name no) (do_not_autoplace no) (effects (font (size 1.27 1.27))))
  (property "Value" "+3V3" (at 143.51 100.33 0) (show_name no) (do_not_autoplace no) (effects (font (size 1.27 1.27))))
  (property "Footprint" "" (at 143.51 105.41 0) (hide yes) (show_name no) (do_not_autoplace no) (effects (font (size 1.27 1.27))))
  (property "Datasheet" "" (at 143.51 105.41 0) (hide yes) (show_name no) (do_not_autoplace no) (effects (font (size 1.27 1.27))))
  (property "Description" "Power symbol creates a global label with name \"+3V3\"" (at 143.51 105.41 0) (hide yes) (show_name no) (do_not_autoplace no) (effects (font (size 1.27 1.27))))
  (pin "1")
  (instances (project "Version 0 project" (path "" (reference "#PWR05") (unit 1)) (path "" (reference "#PWR06") (unit 1)))))
 (symbol
  (lib_id "Device:Transformer_1P_1S")
  (at 162.56 43.18 0)
  (unit 1)
  (body_style 1)
  (exclude_from_sim no)
  (in_bom yes)
  (on_board yes)
  (in_pos_files yes)
  (dnp no)
  (property "Reference" "T2" (at 162.56 32.004 0) (show_name no) (do_not_autoplace no) (effects (font (size 1.27 1.27))))
  (property "Value" "Wurth 750318737" (at 162.56 34.544 0) (show_name no) (do_not_autoplace no) (effects (font (size 1.27 1.27))))
  (property "Footprint" "" (at 162.56 43.18 0) (hide yes) (show_name no) (do_not_autoplace no) (effects (font (size 1.27 1.27))))
  (property "Datasheet" "" (at 162.56 43.18 0) (hide yes) (show_name no) (do_not_autoplace no) (effects (font (size 1.27 1.27))))
  (property "Description" "Transformer, single primary, single secondary" (at 162.56 43.18 0) (hide yes) (show_name no) (do_not_autoplace no) (effects (font (size 1.27 1.27))))
  (pin "4")
  (pin "2")
  (pin "3")
  (pin "1")
  (instances (project "Version 0 project" (path "" (reference "T2") (unit 1)))))
 (symbol
  (lib_id "Device:R_Small")
  (at 134.62 50.8 90)
  (unit 1)
  (body_style 1)
  (exclude_from_sim no)
  (in_bom yes)
  (on_board yes)
  (in_pos_files yes)
  (dnp no)
  (property "Reference" "R30" (at 134.62 55.88 90) (show_name no) (do_not_autoplace no) (effects (font (size 1.016 1.016))))
  (property "Value" "196k" (at 134.62 53.34 90) (show_name no) (do_not_autoplace no) (effects (font (size 1.27 1.27))))
  (property "Footprint" "" (at 134.62 50.8 0) (hide yes) (show_name no) (do_not_autoplace no) (effects (font (size 1.27 1.27))))
  (property "Datasheet" "" (at 134.62 50.8 0) (hide yes) (show_name no) (do_not_autoplace no) (effects (font (size 1.27 1.27))))
  (property "Description" "Resistor, small symbol" (at 134.62 50.8 0) (hide yes) (show_name no) (do_not_autoplace no) (effects (font (size 1.27 1.27))))
  (pin "1")
  (pin "2")
  (instances (project "Version 0 project" (path "" (reference "R30") (unit 1)))))
 (symbol
  (lib_id "Device:D_Zener_Small")
  (at 139.7 39.37 90)
  (unit 1)
  (body_style 1)
  (exclude_from_sim no)
  (in_bom yes)
  (on_board yes)
  (in_pos_files yes)
  (dnp no)
  (property "Reference" "D4" (at 137.16 38.0999 90) (show_name no) (do_not_autoplace no) (effects (font (size 1.27 1.27)) (justify left)))
  (property "Value" "13V Zener" (at 137.16 40.6399 90) (show_name no) (do_not_autoplace no) (effects (font (size 1.27 1.27)) (justify left)))
  (property "Footprint" "" (at 139.7 39.37 90) (hide yes) (show_name no) (do_not_autoplace no) (effects (font (size 1.27 1.27))))
  (property "Datasheet" "" (at 139.7 39.37 90) (hide yes) (show_name no) (do_not_autoplace no) (effects (font (size 1.27 1.27))))
  (property "Description" "Zener diode, small symbol" (at 139.7 39.37 0) (hide yes) (show_name no) (do_not_autoplace no) (effects (font (size 1.27 1.27))))
  (pin "1")
  (pin "2")
  (instances (project "Version 0 project" (path "" (reference "D4") (unit 1)))))
 (symbol
  (lib_id "Regulator_Linear:TPS7A45xxKTT")
  (at 110.49 107.95 0)
  (unit 1)
  (body_style 1)
  (exclude_from_sim no)
  (in_bom yes)
  (on_board yes)
  (in_pos_files yes)
  (dnp no)
  (fields_autoplaced yes)
  (property "Reference" "U12" (at 110.49 97.79 0) (show_name no) (do_not_autoplace no) (effects (font (size 1.27 1.27))))
  (property "Value" "TPS7A4533" (at 110.49 100.33 0) (show_name no) (do_not_autoplace no) (effects (font (size 1.27 1.27))))
  (property "Footprint" "Package_TO_SOT_SMD:TO-263-5_TabPin3" (at 110.49 107.95 0) (hide yes) (show_name no) (do_not_autoplace no) (effects (font (size 1.27 1.27))))
  (property "Datasheet" "https://www.ti.com/lit/ds/symlink/tps7a45.pdf" (at 110.49 107.95 0) (hide yes) (show_name no) (do_not_autoplace no) (effects (font (size 1.27 1.27))))
  (property "Description" "Low-Noise Fast-Transient-Response 1.5A LDO Regulator, Fixed Output, Vin = 20V max, eN = 35 μVrms, TO-263-5 (D2PAK)" (at 110.49 107.95 0) (hide yes) (show_name no) (do_not_autoplace no) (effects (font (size 1.27 1.27))))
  (pin "1")
  (pin "5")
  (pin "3")
  (pin "2")
  (pin "4")
  (instances (project "Version 0 project" (path "" (reference "U12") (unit 1)))))
 (symbol
  (lib_id "Device:D_Schottky")
  (at 181.61 38.1 180)
  (unit 1)
  (body_style 1)
  (exclude_from_sim no)
  (in_bom yes)
  (on_board yes)
  (in_pos_files yes)
  (dnp no)
  (fields_autoplaced yes)
  (property "Reference" "D5" (at 181.9275 31.75 0) (show_name no) (do_not_autoplace no) (effects (font (size 1.27 1.27))))
  (property "Value" "D_Fly" (at 181.9275 34.29 0) (show_name no) (do_not_autoplace no) (effects (font (size 1.27 1.27))))
  (property "Footprint" "" (at 181.61 38.1 0) (hide yes) (show_name no) (do_not_autoplace no) (effects (font (size 1.27 1.27))))
  (property "Datasheet" "" (at 181.61 38.1 0) (hide yes) (show_name no) (do_not_autoplace no) (effects (font (size 1.27 1.27))))
  (property "Description" "Schottky diode" (at 181.61 38.1 0) (hide yes) (show_name no) (do_not_autoplace no) (effects (font (size 1.27 1.27))))
  (pin "2")
  (pin "1")
  (instances (project "Version 0 project" (path "" (reference "D5") (unit 1)))))
 (symbol
  (lib_id "LM5180QNGUTQ1:LM5180QNGUTQ1")
  (at 113.03 58.42 0)
  (unit 1)
  (body_style 1)
  (exclude_from_sim no)
  (in_bom yes)
  (on_board yes)
  (in_pos_files yes)
  (dnp no)
  (fields_autoplaced yes)
  (property "Reference" "U5" (at 113.03 40.64 0) (show_name no) (do_not_autoplace no) (effects (font (size 1.27 1.27))))
  (property "Value" "LM5180QNGUTQ1" (at 113.03 43.18 0) (show_name no) (do_not_autoplace no) (effects (font (size 1.27 1.27))))
  (property "Footprint" "LM5180QNGUTQ1:SON80P400X400X80-9N" (at 113.03 58.42 0) (hide yes) (show_name no) (do_not_autoplace no) (effects (font (size 1.27 1.27)) (justify bottom)))
  (property "Datasheet" "" (at 113.03 58.42 0) (hide yes) (show_name no) (do_not_autoplace no) (effects (font (size 1.27 1.27))))
  (property "Description" "Automotive 65-VIN no-opto flyback converter with 100-V, 1.5-A integrated MOSFET" (at 113.03 58.42 0) (hide yes) (show_name no) (do_not_autoplace no) (effects (font (size 1.27 1.27)) (justify bottom)))
  (property "MF" "Texas Instruments" (at 113.03 58.42 0) (hide yes) (show_name no) (do_not_autoplace no) (effects (font (size 1.27 1.27)) (justify bottom)))
  (property "MAXIMUM_PACKAGE_HEIGHT" "0.8 mm" (at 113.03 58.42 0) (hide yes) (show_name no) (do_not_autoplace no) (effects (font (size 1.27 1.27)) (justify bottom)))
  (property "Package" "WSON-8 Texas Instruments" (at 113.03 58.42 0) (hide yes) (show_name no) (do_not_autoplace no) (effects (font (size 1.27 1.27)) (justify bottom)))
  (property "Price" "None" (at 113.03 58.42 0) (hide yes) (show_name no) (do_not_autoplace no) (effects (font (size 1.27 1.27)) (justify bottom)))
  (property "Check_prices" "https://www.snapeda.com/parts/LM5180QNGUTQ1/Texas+Instruments/view-part/?ref=eda" (at 113.03 58.42 0) (hide yes) (show_name no) (do_not_autoplace no) (effects (font (size 1.27 1.27)) (justify bottom)))
  (property "STANDARD" "IPC 7351B" (at 113.03 58.42 0) (hide yes) (show_name no) (do_not_autoplace no) (effects (font (size 1.27 1.27)) (justify bottom)))
  (property "PARTREV" "A" (at 113.03 58.42 0) (hide yes) (show_name no) (do_not_autoplace no) (effects (font (size 1.27 1.27)) (justify bottom)))
  (property "SnapEDA_Link" "https://www.snapeda.com/parts/LM5180QNGUTQ1/Texas+Instruments/view-part/?ref=snap" (at 113.03 58.42 0) (hide yes) (show_name no) (do_not_autoplace no) (effects (font (size 1.27 1.27)) (justify bottom)))
  (property "MP" "LM5180QNGUTQ1" (at 113.03 58.42 0) (hide yes) (show_name no) (do_not_autoplace no) (effects (font (size 1.27 1.27)) (justify bottom)))
  (property "Availability" "In Stock" (at 113.03 58.42 0) (hide yes) (show_name no) (do_not_autoplace no) (effects (font (size 1.27 1.27)) (justify bottom)))
  (property "MANUFACTURER" "Texas Instruments" (at 113.03 58.42 0) (hide yes) (show_name no) (do_not_autoplace no) (effects (font (size 1.27 1.27)) (justify bottom)))
  (pin "5")
  (pin "8")
  (pin "4")
  (pin "1")
  (pin "2")
  (pin "3")
  (pin "6")
  (pin "7")
  (pin "9")
  (instances (project "Version 0 project" (path "" (reference "U5") (unit 1)))))
 (symbol
  (lib_id "Device:C_Small")
  (at 90.17 110.49 0)
  (unit 1)
  (body_style 1)
  (exclude_from_sim no)
  (in_bom yes)
  (on_board yes)
  (in_pos_files yes)
  (dnp no)
  (fields_autoplaced yes)
  (property "Reference" "C26" (at 92.71 109.2262 0) (show_name no) (do_not_autoplace no) (effects (font (size 1.27 1.27)) (justify left)))
  (property "Value" "10uF" (at 92.71 111.7662 0) (show_name no) (do_not_autoplace no) (effects (font (size 1.27 1.27)) (justify left)))
  (property "Footprint" "" (at 90.17 110.49 0) (hide yes) (show_name no) (do_not_autoplace no) (effects (font (size 1.27 1.27))))
  (property "Datasheet" "" (at 90.17 110.49 0) (hide yes) (show_name no) (do_not_autoplace no) (effects (font (size 1.27 1.27))))
  (property "Description" "Unpolarized capacitor, small symbol" (at 90.17 110.49 0) (hide yes) (show_name no) (do_not_autoplace no) (effects (font (size 1.27 1.27))))
  (pin "1")
  (pin "2")
  (instances (project "Version 0 project" (path "" (reference "C26") (unit 1))))))
